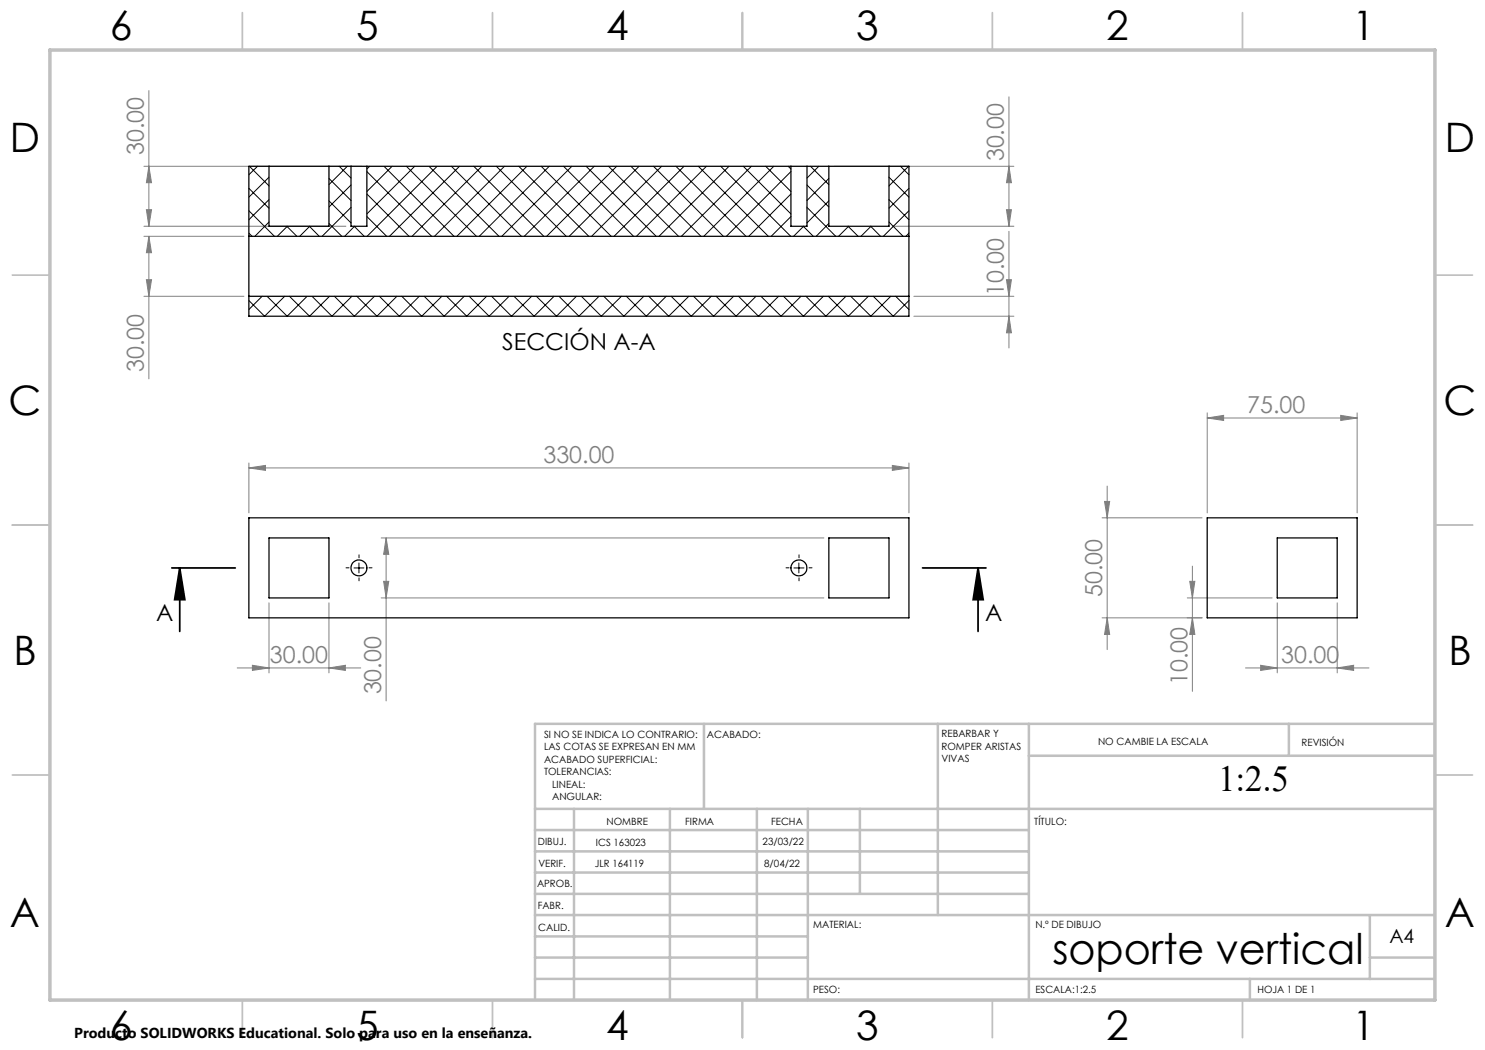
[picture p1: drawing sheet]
<svg xmlns="http://www.w3.org/2000/svg" width="297mm" height="210mm" viewBox="0 0 297 210" stroke-linecap="round" stroke-linejoin="round" font-family="sans-serif">
<path d="M34.4 113.6h12.7M35.9 113.6l1.1 6.3h-2.1zM35.9 113.6v12.7M184.5 113.6h12.7M195.6 113.6l1 6.3h-2zM195.6 113.6v12.7" fill="none" stroke="#000" stroke-width=".35"/>
<g fill="none" stroke="#808080" stroke-width=".2">
<path d="M29.8 18.1v27.2M201.8 19.4v25.9M28.8 33.3h43.6M29.8 33.3l.5 3.2h-1zM166.8 33.3h36M201.8 33.3l.5 3.2h-1zM28.8 59.3h20M28.8 47.3h20M28.8 45.3h40.4M29.3 55.9h1l-.5 3.4zM29.3 41.9h1l-.5 3.4zM29.8 47.3l.5 3.2h-1z"/>
<path d="M29.8 47.3v28.5M178.8 45.3h24M182.8 59.3h20M201.3 41.9h1l-.5 3.4zM201.3 55.9h1l-.5 3.4zM201.8 46.3v23.3M182.8 63.2h20M201.8 63.2l.5 3.4h-1zM49.8 93.6l3.3-.5v1zM49.8 92.6v10M49.8 93.6h132M178.5 93.1l3.3 .5-3.3 .5z"/>
<path d="M181.8 92.6v10M221.4 97.2v32.7M241.4 83.6l3.3-.5v1zM241.4 82.6v20M241.4 83.6h30M268.1 83.1l3.3 .5-3.3 .5zM271.4 82.6v20M76.2 107.6h88.6M76.2 119.6h88.6M76.7 116.3h1.1l-.6 3.3zM77.2 107.6l.6 3.3h-1.1zM77.2 107.6v32.6"/>
<path d="M220.4 103.6h20M220.9 100.3h1l-.5 3.3zM237.5 119.6h16.9M237.9 116.3h1.1l-.5 3.3zM238.5 113.2v25.1M47.4 133.6h24.7M50.5 133.1l3.3 .5-3.3 .5zM53.8 120.6v14M65.8 133.6l3.3-.5v1zM65.8 120.6v14M220.4 123.6h20M221.4 123.6l.5 3.3h-1z"/>
<path d="M238.5 123.6l.5 3.3h-1.1zM249.1 133.6h24.7M252.1 133.1l3.3 .5-3.3 .5zM255.4 120.6v14M267.4 133.6l3.3-.5v1zM267.4 120.6v14"/>
</g>
<path d="M69.8 113.6h-.6M71.8 111.6v-.6M71.8 115.6v.6M73.8 113.6h.6M157.8 113.6h-.6M159.8 111.6v-.6M159.8 115.6v.6M161.8 113.6h.6" fill="none" stroke="#000" stroke-width=".2" stroke-dasharray="15.2 1.3 1.3 1.3"/>
<path d="M70.8 113.6h2M71.8 112.6v2M158.8 113.6h2M159.8 112.6v2" fill="none" stroke="#000" stroke-width=".2"/>
<g fill="none" stroke="#c0c0c0" stroke-width=".35">
<path d="M48.5 2.5v7.5M98.5 2.5v7.5M148.5 2.5v7.5M198.5 2.5v7.5M248.5 2.5v7.5M2.5 55h7.5M287 55h7.5M2.5 105h7.5M287 105h7.5M2.5 155h7.5M287 155h7.5M48.5 200v7.5"/>
<path d="M98.5 200v7.5M148.5 200v7.5M198.5 200v7.5M248.5 200v7.5"/>
</g>
<g fill="none" stroke="#c0c0c0" stroke-width=".5">
<path d="M140.8 144.8v17M187.6 144.8v38.2M205.8 144.8v55.2M205.8 151.2h81.2M257.8 144.8v6.4M287 144.8h-180v55.2M107 161.8h180M107 178.8h98.8M107 174.5h98.8M107 170.3h98.8M107 166h98.8M114.8 161.8v38.2"/>
<path d="M134 161.8v38.2M151.4 161.8v38.2M161.6 161.8v38.2M172 161.8v17M107 195.8h180M107 191.5h54.6M107 187.3h54.6M107 183h180M250 195.8v4.2M274 191.5h13M274 183v12.8"/>
</g>
<path d="M10 10h277v190h-277z" fill="none" stroke="#c0c0c0" stroke-width=".7"/>
<path d="M195.6 113.6l1 6.3h-2zM35.9 113.6l1.1 6.3h-2.1z" fill="#000"/>
<g fill="#808080">
<path d="M178.5 93.1l3.3 .5-3.3 .5zM49.8 93.6l3.3-.5v1zM267.4 133.6l3.3-.5v1zM252.1 133.1l3.3 .5-3.3 .5z"/>
<path d="M50.5 133.1l3.3 .5-3.3 .5zM65.8 133.6l3.3-.5v1zM241.4 83.6l3.3-.5v1zM268.1 83.1l3.3 .5-3.3 .5z"/>
<path d="M221.4 123.6l.5 3.3h-1zM220.9 100.3h1l-.5 3.3zM201.3 41.9h1l-.5 3.4zM201.8 33.3l.5 3.2h-1zM201.8 63.2l.5 3.4h-1zM201.3 55.9h1l-.5 3.4zM29.3 55.9h1l-.5 3.4zM29.8 47.3l.5 3.2h-1z"/>
<path d="M77.2 107.6l.6 3.3h-1.1zM76.7 116.3h1.1l-.6 3.3zM237.9 116.3h1.1l-.5 3.3zM238.5 123.6l.5 3.3h-1.1zM29.8 33.3l.5 3.2h-1zM29.3 41.9h1l-.5 3.4z"/>
</g>
<g fill="none" stroke="#000" stroke-width=".25">
<path d="M53.8 33.3v12h12v-12M70.2 33.3h3.2M70.2 33.3h-20.4v29.9h132v-29.9h-20.4M70.2 33.3v12h3.2v-12M73.4 33.3h84.8M158.2 33.3h3.2M158.2 33.3v12h3.2v-12M165.8 33.3v12h12v-12M49.8 59.3h132M49.8 47.3h132M49.8 103.6h132v20h-132zM53.8 107.6h12v12h-12z"/>
<path d="M165.8 107.6h12v12h-12zM241.4 103.6h30v20h-30zM255.4 107.6h12v12h-12z"/>
<circle cx="71.8" cy="113.6" r="1.6"/>
<circle cx="159.8" cy="113.6" r="1.6"/>
</g>
<g fill="none" stroke="#000" stroke-width=".2">
<path d="M49.8 37.7l4 4M49.9 33.3l3.9 3.9M51.5 33.3l-1.7 1.7M53.8 35.4l-4 4M53.8 39.9l-4 4M65.8 35.7l4.4 4.4M67.8 33.3l2.4 2.3M69.5 33.3l-3.7 3.6M70.2 37l-4.4 4.4M73.4 38.8l8.4 8.5M73.4 34.3l12.9 13M73.9 33.3l-.5 .5"/>
<path d="M76.8 33.3l14 14M78.4 33.3l-5 5M81.3 33.3l14 14M82.9 33.3l-9.5 9.5M85.8 33.3l14 14M87.4 33.3l-14 14M90.3 33.3l14 14M91.9 33.3l-14 14M94.8 33.3l14 14M96.4 33.3l-14 14M99.3 33.3l13.9 14M100.9 33.3l-14 14"/>
<path d="M103.8 33.3l14 14M105.4 33.3l-14 14M108.2 33.3l14 14M109.9 33.3l-14.1 14M112.7 33.3l14 14M114.4 33.3l-14 14M117.2 33.3l14 14M118.9 33.3l-14.1 14M121.7 33.3l14 14M123.3 33.3l-14 14M126.2 33.3l14 14M127.8 33.3l-14 14"/>
<path d="M130.7 33.3l14 14M132.3 33.3l-14 14M135.2 33.3l14 14M136.8 33.3l-14 14M139.7 33.3l14 14M141.3 33.3l-14 14M144.1 33.3l14.1 14M145.8 33.3l-14 14M148.7 33.3l9.5 9.5M150.3 33.3l-14 14M153.1 33.3l5.1 5M154.8 33.3l-14 14"/>
<path d="M157.6 33.3l.6 .5M158.2 34.3l-12.9 13M158.2 38.8l-8.4 8.5M161.4 37l4.4 4.4M162.1 33.3l3.7 3.6M163.8 33.3l-2.4 2.3M165.8 35.7l-4.4 4.4M177.8 39.9l4 4M177.8 35.4l4 4M180.1 33.3l1.7 1.7M181.7 33.3l-3.9 3.9M181.8 37.7l-4 4"/>
<path d="M49.8 46.6l.6 .7M49.8 42.1l5.1 5.2M52.4 59.3l-2.6 2.6M53.4 59.3l4 3.9 4-3.9M53.8 44.4l-2.8 2.9M56.9 59.3l-4 3.9-3.1-3.1M57.4 45.3l2 2M57.5 45.3l-2 2M57.9 59.3l4 3.9 4-3.9M61.9 45.3l2 2M61.9 45.3l-2 2M62.4 59.3l4 3.9 4-3.9"/>
<path d="M65.8 44.7l2.6 2.6M65.8 40.2l4.4 4.4M66.9 59.3l4 3.9 4-3.9M70.2 41.5l-5.8 5.8M70.8 45.3l2 2M70.9 45.3l-2 2M71.4 59.3l4 3.9 4-3.9M73.4 43.3l3.9 4M75.9 59.3l4 3.9 4-3.9M80.4 59.3l3.9 3.9 4.1-3.9M84.8 59.3l4 3.9 4.1-3.9M89.3 59.3l4 3.9 4-3.9"/>
<path d="M93.8 59.3l4 3.9 4-3.9M98.3 59.3l4 3.9 4-3.9M102.8 59.3l4 3.9 4-3.9M107.3 59.3l4 3.9 4-3.9M111.8 59.3l4 3.9 4-3.9M116.3 59.3l4 3.9 4-3.9M120.8 59.3l4 3.9 4-3.9M125.3 59.3l4 3.9 3.9-3.9M129.8 59.3l3.9 3.9 4.1-3.9M134.2 59.3l4.1 3.9 3.9-3.9M138.7 59.3l4 3.9 4-3.9M143.2 59.3l4 3.9 4-3.9"/>
<path d="M147.7 59.3l4 3.9 4-3.9M152.2 59.3l4 3.9 4-3.9M156.7 59.3l4 3.9 4-3.9M158.2 43.3l-4 4M160.7 45.3l2 2M160.7 45.3l-2 2M161.2 59.3l4 3.9 4-3.9M161.4 41.5l5.7 5.8M165.7 59.3l4 3.9 4-3.9M165.8 40.2l-4.4 4.4M165.8 44.7l-2.6 2.6M169.6 45.3l2 2"/>
<path d="M169.7 45.3l-2 2M170.1 59.3l4.1 3.9 4-3.9M174.1 45.3l2 2M174.2 45.3l-2 2M174.7 59.3l3.9 3.9 3.2-3.1M177.8 44.4l2.8 2.9M179.1 59.3l2.7 2.6M181.8 42.1l-5.1 5.2M181.8 46.6l-.6 .7"/>
</g>
<text font-size="8.5" x="210.5" y="192.7">soporte vertical</text>
<g font-size="8.1">
<text x="22" y="8">6</text>
<text x="71.2" y="8">5</text>
<text x="121.2" y="8">4</text>
<text x="171.3" y="8">3</text>
<text x="221.3" y="8">2</text>
<text x="270.5" y="8">1</text>
<text x="2" y="30.5">D</text>
<text x="289" y="30.5">D</text>
<text x="1.7" y="83">C</text>
<text x="288.7" y="83">C</text>
<text x="2.7" y="133">B</text>
<text x="289.7" y="133">B</text>
<text x="2" y="185.5">A</text>
<text x="289" y="185.5">A</text>
<text x="22" y="208">6</text>
<text x="71.2" y="208">5</text>
<text x="121.2" y="208">4</text>
<text x="171.3" y="208">3</text>
<text x="221.3" y="208">2</text>
<text x="270.5" y="208">1</text>
</g>
<text font-size="7.3" x="243.6" y="158.1">1:2.5</text>
<g font-size="4.7" fill="#808080">
<text x="28.8" y="31" transform="rotate(-90 28.8 31)">30.00</text>
<text x="200.8" y="32.3" transform="rotate(-90 200.8 32.3)">30.00</text>
<text x="200.8" y="59.2" transform="rotate(-90 200.8 59.2)">10.00</text>
<text x="28.8" y="74.4" transform="rotate(-90 28.8 74.4)">30.00</text>
<text x="249.4" y="82.6">75.00</text>
<text x="108.7" y="92.6">330.00</text>
<text x="220.4" y="119.4" transform="rotate(-90 220.4 119.4)">50.00</text>
<text x="54" y="132.6">30.00</text>
<text x="237.5" y="137" transform="rotate(-90 237.5 137)">10.00</text>
<text x="256.2" y="132.6">30.00</text>
<text x="76.2" y="138.9" transform="rotate(-90 76.2 138.9)">30.00</text>
</g>
<g font-size="4.7">
<text x="100.4" y="70">SECCIÓN A-A</text>
<text x="31.2" y="124.2">A</text>
<text x="197" y="124.2">A</text>
</g>
<text font-size="3.9" x="277.9" y="188.5">A4</text>
<text font-size="2.9" x="14.9" y="207.6">Producto SOLIDWORKS Educational. Solo para uso en la enseñanza.</text>
<g font-size="2">
<text x="108.8" y="147.6">SI NO SE INDICA LO CONTRARIO:</text>
<text x="141.4" y="147.6">ACABADO:</text>
<text x="188.3" y="147.5">REBARBAR Y</text>
<text x="188.3" y="150">ROMPER ARISTAS</text>
<text x="219.6" y="149">NO CAMBIE LA ESCALA</text>
<text x="260.3" y="149.2">REVISIÓN</text>
<text x="108.8" y="150.1">LAS COTAS SE EXPRESAN EN MM</text>
<text x="108.8" y="152.6">ACABADO SUPERFICIAL:</text>
<text x="108.8" y="155.1">TOLERANCIAS:</text>
<text x="188.3" y="152.5">VIVAS</text>
<text x="110.4" y="157.6">LINEAL:</text>
<text x="110.4" y="160.1">ANGULAR:</text>
<text x="121.3" y="165">NOMBRE</text>
<text x="137" y="164.9">FIRMA</text>
<text x="154.2" y="164.9">FECHA</text>
<text x="206.9" y="164.9">TÍTULO:</text>
<text x="107.6" y="169.1">DIBUJ.</text>
<text x="107.7" y="173.3">VERIF.</text>
<text x="119" y="173.3">JLR 164119</text>
<text x="119.2" y="169.1">ICS 163023</text>
<text x="152.5" y="168.9">23/03/22</text>
<text x="152.8" y="173.3">8/04/22</text>
<text x="107.4" y="177.4">APROB.</text>
<text x="107.5" y="181.8">FABR.</text>
<text x="162.6" y="185.5">MATERIAL:</text>
<text x="207.1" y="185.5">N.º DE DIBUJO</text>
<text x="107.7" y="186.1">CALID.</text>
<text x="162.6" y="198.5">PESO:</text>
<text x="207.1" y="198.6">ESCALA:1:2.5</text>
<text x="251.5" y="198.6">HOJA 1 DE 1</text>
</g>
</svg>
